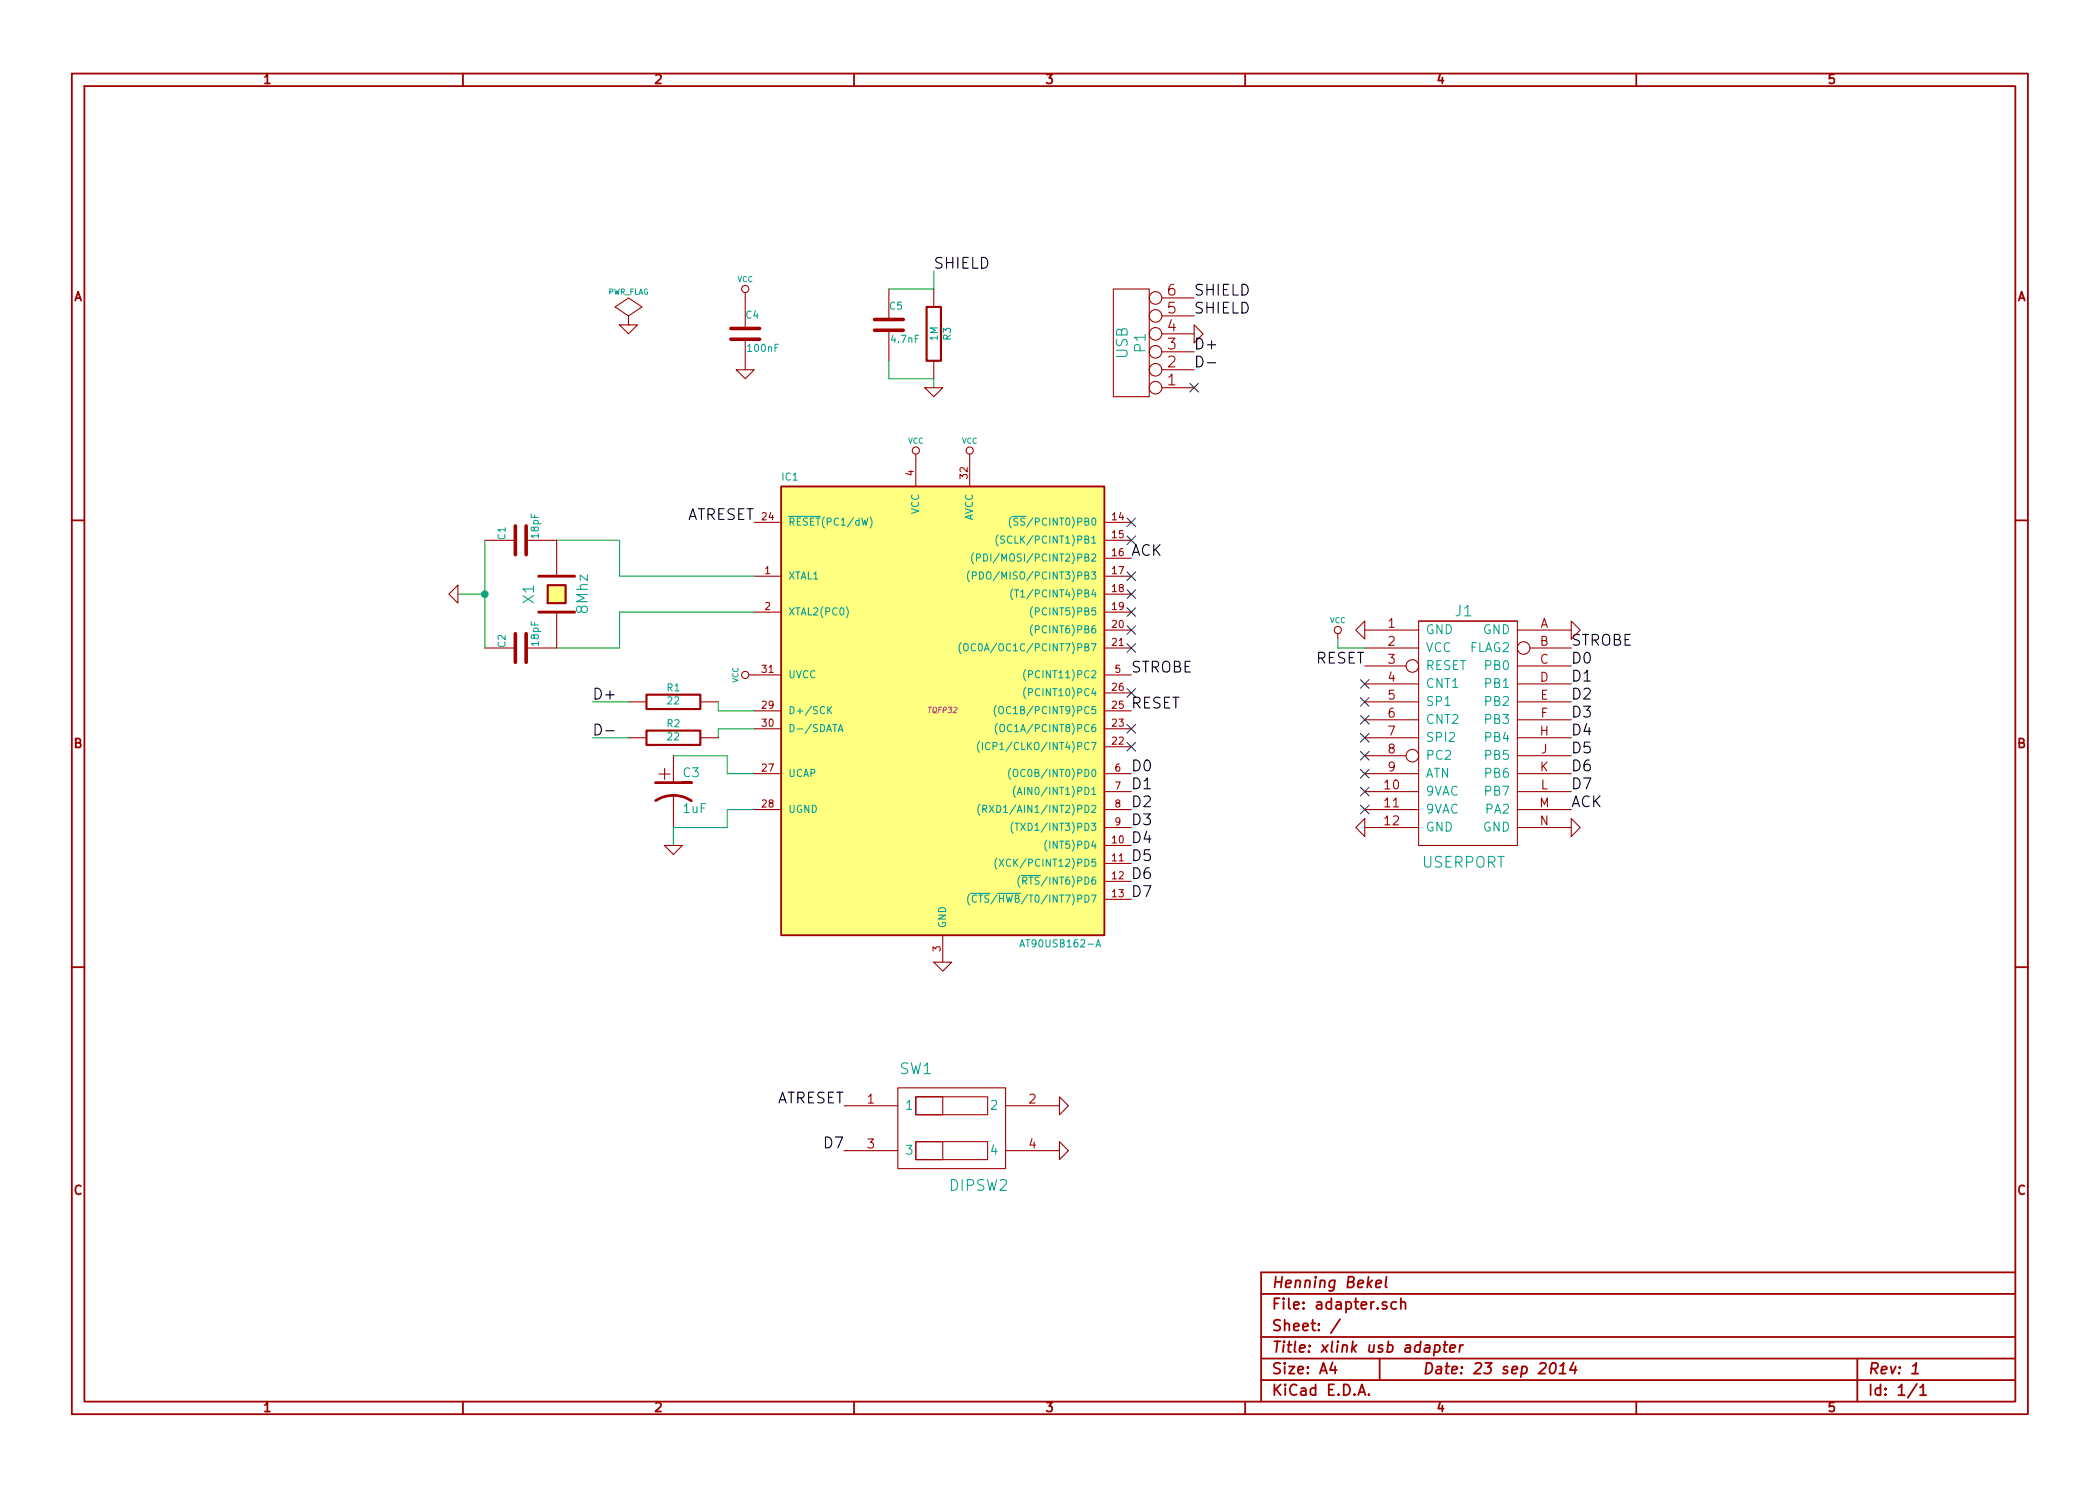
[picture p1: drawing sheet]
EESchema Schematic File Version 2
LIBS:power
LIBS:device
LIBS:transistors
LIBS:conn
LIBS:linear
LIBS:regul
LIBS:74xx
LIBS:cmos4000
LIBS:adc-dac
LIBS:memory
LIBS:xilinx
LIBS:special
LIBS:microcontrollers
LIBS:dsp
LIBS:microchip
LIBS:analog_switches
LIBS:motorola
LIBS:texas
LIBS:intel
LIBS:audio
LIBS:interface
LIBS:digital-audio
LIBS:philips
LIBS:display
LIBS:cypress
LIBS:siliconi
LIBS:opto
LIBS:atmel
LIBS:contrib
LIBS:valves
LIBS:userport
LIBS:dipswitch
LIBS:adapter-cache
EELAYER 27 0
EELAYER END
$Descr A4 11693 8268
encoding utf-8
Sheet 1 1
Title "xlink usb adapter"
Date "23 sep 2014"
Rev "1"
Comp "Henning Bekel"
Comment1 ""
Comment2 ""
Comment3 ""
Comment4 ""
$EndDescr
$Comp
L USERPORT J1
U 1 1
P 8150 4050
F 0 "J1" H 8150 4700 60  0000 C CNN
F 1 "USERPORT" H 8150 3300 60  0000 C CNN
F 2 "~" H 8200 4100 60  0000 C CNN
F 3 "~" H 8200 4100 60  0000 C CNN
	1    8150 4050
	1    0    0    -1  
$EndComp
Text Label 8750 3700 0    60   ~ 0
D0
Text Label 8750 3800 0    60   ~ 0
D1
Text Label 8750 3900 0    60   ~ 0
D2
Text Label 8750 4000 0    60   ~ 0
D3
Text Label 8750 4100 0    60   ~ 0
D4
Text Label 8750 4200 0    60   ~ 0
D5
Text Label 8750 4300 0    60   ~ 0
D6
Text Label 8750 4400 0    60   ~ 0
D7
Text Label 8750 3600 0    60   ~ 0
STROBE
Text Label 8750 4500 0    60   ~ 0
ACK
Text Label 7600 3700 2    60   ~ 0
RESET
NoConn ~ 7600 3900
NoConn ~ 7600 3800
NoConn ~ 7600 4000
NoConn ~ 7600 4100
NoConn ~ 7600 4200
NoConn ~ 7600 4300
NoConn ~ 7600 4400
NoConn ~ 7600 4500
$Comp
L GND #PWR01
U 1 1
P 7600 3500
F 0 "#PWR01" H 7600 3500 30  0001 C CNN
F 1 "GND" H 7600 3430 30  0001 C CNN
F 2 "" H 7600 3500 60  0000 C CNN
F 3 "" H 7600 3500 60  0000 C CNN
	1    7600 3500
	0    1    1    0   
$EndComp
$Comp
L GND #PWR02
U 1 1
P 8750 3500
F 0 "#PWR02" H 8750 3500 30  0001 C CNN
F 1 "GND" H 8750 3430 30  0001 C CNN
F 2 "" H 8750 3500 60  0000 C CNN
F 3 "" H 8750 3500 60  0000 C CNN
	1    8750 3500
	0    -1   -1   0   
$EndComp
$Comp
L GND #PWR03
U 1 1
P 7600 4600
F 0 "#PWR03" H 7600 4600 30  0001 C CNN
F 1 "GND" H 7600 4530 30  0001 C CNN
F 2 "" H 7600 4600 60  0000 C CNN
F 3 "" H 7600 4600 60  0000 C CNN
	1    7600 4600
	0    1    1    0   
$EndComp
$Comp
L GND #PWR04
U 1 1
P 8750 4600
F 0 "#PWR04" H 8750 4600 30  0001 C CNN
F 1 "GND" H 8750 4530 30  0001 C CNN
F 2 "" H 8750 4600 60  0000 C CNN
F 3 "" H 8750 4600 60  0000 C CNN
	1    8750 4600
	0    -1   -1   0   
$EndComp
$Comp
L VCC #PWR05
U 1 1
P 7450 3550
F 0 "#PWR05" H 7450 3650 30  0001 C CNN
F 1 "VCC" H 7450 3650 30  0000 C CNN
F 2 "" H 7450 3550 60  0000 C CNN
F 3 "" H 7450 3550 60  0000 C CNN
	1    7450 3550
	1    0    0    -1  
$EndComp
Wire Wire Line
	7600 3600 7450 3600
Wire Wire Line
	7450 3600 7450 3550
$Comp
L AT90USB162-A IC1
U 1 1
P 5250 3950
F 0 "IC1" H 4350 5225 40  0000 L BNN
F 1 "AT90USB162-A" H 5675 2625 40  0000 L BNN
F 2 "TQFP32" H 5250 3950 30  0000 C CIN
F 3 "" H 5250 3950 60  0000 C CNN
	1    5250 3950
	1    0    0    -1  
$EndComp
Text Label 4200 2900 2    60   ~ 0
ATRESET
$Comp
L VCC #PWR06
U 1 1
P 5100 2550
F 0 "#PWR06" H 5100 2650 30  0001 C CNN
F 1 "VCC" H 5100 2650 30  0000 C CNN
F 2 "" H 5100 2550 60  0000 C CNN
F 3 "" H 5100 2550 60  0000 C CNN
	1    5100 2550
	1    0    0    -1  
$EndComp
$Comp
L VCC #PWR07
U 1 1
P 5400 2550
F 0 "#PWR07" H 5400 2650 30  0001 C CNN
F 1 "VCC" H 5400 2650 30  0000 C CNN
F 2 "" H 5400 2550 60  0000 C CNN
F 3 "" H 5400 2550 60  0000 C CNN
	1    5400 2550
	1    0    0    -1  
$EndComp
$Comp
L VCC #PWR08
U 1 1
P 4200 3750
F 0 "#PWR08" H 4200 3850 30  0001 C CNN
F 1 "VCC" H 4200 3850 30  0000 C CNN
F 2 "" H 4200 3750 60  0000 C CNN
F 3 "" H 4200 3750 60  0000 C CNN
	1    4200 3750
	0    -1   -1   0   
$EndComp
NoConn ~ 6300 2900
NoConn ~ 6300 3000
NoConn ~ 6300 3200
NoConn ~ 6300 3300
NoConn ~ 6300 3400
NoConn ~ 6300 3500
NoConn ~ 6300 3600
NoConn ~ 6300 3850
NoConn ~ 6300 4050
NoConn ~ 6300 4150
Text Label 6300 4300 0    60   ~ 0
D0
Text Label 6300 4400 0    60   ~ 0
D1
Text Label 6300 4500 0    60   ~ 0
D2
Text Label 6300 4600 0    60   ~ 0
D3
Text Label 6300 4700 0    60   ~ 0
D4
Text Label 6300 4800 0    60   ~ 0
D5
Text Label 6300 4900 0    60   ~ 0
D6
Text Label 6300 5000 0    60   ~ 0
D7
Text Label 6300 3100 0    60   ~ 0
ACK
Text Label 6300 3750 0    60   ~ 0
STROBE
Text Label 6300 3950 0    60   ~ 0
RESET
$Comp
L GND #PWR09
U 1 1
P 5250 5350
F 0 "#PWR09" H 5250 5350 30  0001 C CNN
F 1 "GND" H 5250 5280 30  0001 C CNN
F 2 "" H 5250 5350 60  0000 C CNN
F 3 "" H 5250 5350 60  0000 C CNN
	1    5250 5350
	1    0    0    -1  
$EndComp
$Comp
L CONN_6 P1
U 1 1
P 6300 1900
F 0 "P1" V 6250 1900 60  0000 C CNN
F 1 "USB" V 6350 1900 60  0000 C CNN
F 2 "" H 6300 1900 60  0000 C CNN
F 3 "" H 6300 1900 60  0000 C CNN
	1    6300 1900
	-1   0    0    1   
$EndComp
Text Label 6650 1650 0    60   ~ 0
SHIELD
Text Label 6650 1750 0    60   ~ 0
SHIELD
$Comp
L GND #PWR010
U 1 1
P 6650 1850
F 0 "#PWR010" H 6650 1850 30  0001 C CNN
F 1 "GND" H 6650 1780 30  0001 C CNN
F 2 "" H 6650 1850 60  0000 C CNN
F 3 "" H 6650 1850 60  0000 C CNN
	1    6650 1850
	0    -1   -1   0   
$EndComp
Text Label 6650 1950 0    60   ~ 0
D+
Text Label 6650 2050 0    60   ~ 0
D-
NoConn ~ 6650 2150
$Comp
L R R1
U 1 1
P 3750 3900
F 0 "R1" V 3830 3900 40  0000 C CNN
F 1 "22" V 3757 3901 40  0000 C CNN
F 2 "~" V 3680 3900 30  0000 C CNN
F 3 "~" H 3750 3900 30  0000 C CNN
	1    3750 3900
	0    -1   -1   0   
$EndComp
$Comp
L R R2
U 1 1
P 3750 4100
F 0 "R2" V 3830 4100 40  0000 C CNN
F 1 "22" V 3757 4101 40  0000 C CNN
F 2 "~" V 3680 4100 30  0000 C CNN
F 3 "~" H 3750 4100 30  0000 C CNN
	1    3750 4100
	0    -1   -1   0   
$EndComp
Wire Wire Line
	4200 4050 4000 4050
Wire Wire Line
	4000 4050 4000 4100
Wire Wire Line
	4200 3950 4000 3950
Wire Wire Line
	4000 3950 4000 3900
Text Label 3300 3900 0    60   ~ 0
D+
Wire Wire Line
	3300 3900 3500 3900
Wire Wire Line
	3500 4100 3300 4100
Text Label 3300 4100 0    60   ~ 0
D-
$Comp
L CP1 C3
U 1 1
P 3750 4400
F 0 "C3" H 3800 4500 50  0000 L CNN
F 1 "1uF" H 3800 4300 50  0000 L CNN
F 2 "~" H 3750 4400 60  0000 C CNN
F 3 "~" H 3750 4400 60  0000 C CNN
	1    3750 4400
	1    0    0    -1  
$EndComp
Wire Wire Line
	4200 4300 4050 4300
Wire Wire Line
	4050 4300 4050 4200
Wire Wire Line
	4050 4200 3750 4200
Wire Wire Line
	3750 4600 4050 4600
Wire Wire Line
	4050 4600 4050 4500
Wire Wire Line
	4050 4500 4200 4500
Wire Wire Line
	3750 4600 3750 4700
$Comp
L GND #PWR011
U 1 1
P 3750 4700
F 0 "#PWR011" H 3750 4700 30  0001 C CNN
F 1 "GND" H 3750 4630 30  0001 C CNN
F 2 "" H 3750 4700 60  0000 C CNN
F 3 "" H 3750 4700 60  0000 C CNN
	1    3750 4700
	1    0    0    -1  
$EndComp
$Comp
L CRYSTAL X1
U 1 1
P 3100 3300
F 0 "X1" H 3100 3450 60  0000 C CNN
F 1 "8Mhz" H 3100 3150 60  0000 C CNN
F 2 "~" H 3100 3300 60  0000 C CNN
F 3 "~" H 3100 3300 60  0000 C CNN
	1    3100 3300
	0    -1   -1   0   
$EndComp
Wire Wire Line
	4200 3400 3450 3400
Wire Wire Line
	3450 3400 3450 3600
Wire Wire Line
	3450 3600 3100 3600
Wire Wire Line
	4200 3200 3450 3200
Wire Wire Line
	3450 3200 3450 3000
Wire Wire Line
	3450 3000 3100 3000
$Comp
L C C1
U 1 1
P 2900 3000
F 0 "C1" H 2900 3100 40  0000 L CNN
F 1 "18pF" H 2906 2915 40  0000 L CNN
F 2 "~" H 2938 2850 30  0000 C CNN
F 3 "~" H 2900 3000 60  0000 C CNN
	1    2900 3000
	0    -1   -1   0   
$EndComp
$Comp
L C C2
U 1 1
P 2900 3600
F 0 "C2" H 2900 3700 40  0000 L CNN
F 1 "18pF" H 2906 3515 40  0000 L CNN
F 2 "~" H 2938 3450 30  0000 C CNN
F 3 "~" H 2900 3600 60  0000 C CNN
	1    2900 3600
	0    -1   -1   0   
$EndComp
Wire Wire Line
	2700 3000 2700 3600
Wire Wire Line
	2700 3300 2550 3300
Connection ~ 2700 3300
$Comp
L GND #PWR012
U 1 1
P 2550 3300
F 0 "#PWR012" H 2550 3300 30  0001 C CNN
F 1 "GND" H 2550 3230 30  0001 C CNN
F 2 "" H 2550 3300 60  0000 C CNN
F 3 "" H 2550 3300 60  0000 C CNN
	1    2550 3300
	0    1    1    0   
$EndComp
$Comp
L C C4
U 1 1
P 4150 1850
F 0 "C4" H 4150 1950 40  0000 L CNN
F 1 "100nF" H 4156 1765 40  0000 L CNN
F 2 "~" H 4188 1700 30  0000 C CNN
F 3 "~" H 4150 1850 60  0000 C CNN
	1    4150 1850
	1    0    0    -1  
$EndComp
$Comp
L VCC #PWR013
U 1 1
P 4150 1650
F 0 "#PWR013" H 4150 1750 30  0001 C CNN
F 1 "VCC" H 4150 1750 30  0000 C CNN
F 2 "" H 4150 1650 60  0000 C CNN
F 3 "" H 4150 1650 60  0000 C CNN
	1    4150 1650
	1    0    0    -1  
$EndComp
$Comp
L GND #PWR014
U 1 1
P 4150 2050
F 0 "#PWR014" H 4150 2050 30  0001 C CNN
F 1 "GND" H 4150 1980 30  0001 C CNN
F 2 "" H 4150 2050 60  0000 C CNN
F 3 "" H 4150 2050 60  0000 C CNN
	1    4150 2050
	1    0    0    -1  
$EndComp
$Comp
L C C5
U 1 1
P 4950 1800
F 0 "C5" H 4950 1900 40  0000 L CNN
F 1 "4.7nF" H 4956 1715 40  0000 L CNN
F 2 "~" H 4988 1650 30  0000 C CNN
F 3 "~" H 4950 1800 60  0000 C CNN
	1    4950 1800
	1    0    0    -1  
$EndComp
$Comp
L R R3
U 1 1
P 5200 1850
F 0 "R3" V 5280 1850 40  0000 C CNN
F 1 "1M" V 5207 1851 40  0000 C CNN
F 2 "~" V 5130 1850 30  0000 C CNN
F 3 "~" H 5200 1850 30  0000 C CNN
	1    5200 1850
	1    0    0    -1  
$EndComp
Wire Wire Line
	4950 1600 5200 1600
Wire Wire Line
	5200 1600 5200 1500
Text Label 5200 1500 0    60   ~ 0
SHIELD
Wire Wire Line
	4950 2000 4950 2100
Wire Wire Line
	4950 2100 5200 2100
$Comp
L PWR_FLAG #FLG015
U 1 1
P 3500 1800
F 0 "#FLG015" H 3500 1895 30  0001 C CNN
F 1 "PWR_FLAG" H 3500 1980 30  0000 C CNN
F 2 "" H 3500 1800 60  0000 C CNN
F 3 "" H 3500 1800 60  0000 C CNN
	1    3500 1800
	1    0    0    -1  
$EndComp
$Comp
L GND #PWR016
U 1 1
P 3500 1800
F 0 "#PWR016" H 3500 1800 30  0001 C CNN
F 1 "GND" H 3500 1730 30  0001 C CNN
F 2 "" H 3500 1800 60  0000 C CNN
F 3 "" H 3500 1800 60  0000 C CNN
	1    3500 1800
	1    0    0    -1  
$EndComp
$Comp
L GND #PWR017
U 1 1
P 5200 2150
F 0 "#PWR017" H 5200 2150 30  0001 C CNN
F 1 "GND" H 5200 2080 30  0001 C CNN
F 2 "" H 5200 2150 60  0000 C CNN
F 3 "" H 5200 2150 60  0000 C CNN
	1    5200 2150
	1    0    0    -1  
$EndComp
Wire Wire Line
	5200 2100 5200 2150
$Comp
L DIPSW2 SW1
U 1 1
P 5350 6300
F 0 "SW1" H 5100 6650 60  0000 C CNN
F 1 "DIPSW2" H 5450 6000 60  0000 C CNN
F 2 "~" H 5300 6000 60  0000 C CNN
F 3 "~" H 5300 6000 60  0000 C CNN
	1    5350 6300
	1    0    0    -1  
$EndComp
$Comp
L GND #PWR018
U 1 1
P 5900 6400
F 0 "#PWR018" H 5900 6400 30  0001 C CNN
F 1 "GND" H 5900 6330 30  0001 C CNN
F 2 "" H 5900 6400 60  0000 C CNN
F 3 "" H 5900 6400 60  0000 C CNN
	1    5900 6400
	0    -1   -1   0   
$EndComp
$Comp
L GND #PWR019
U 1 1
P 5900 6150
F 0 "#PWR019" H 5900 6150 30  0001 C CNN
F 1 "GND" H 5900 6080 30  0001 C CNN
F 2 "" H 5900 6150 60  0000 C CNN
F 3 "" H 5900 6150 60  0000 C CNN
	1    5900 6150
	0    -1   -1   0   
$EndComp
Text Label 4700 6150 2    60   ~ 0
ATRESET
Text Label 4700 6400 2    60   ~ 0
D7
$EndSCHEMATC
